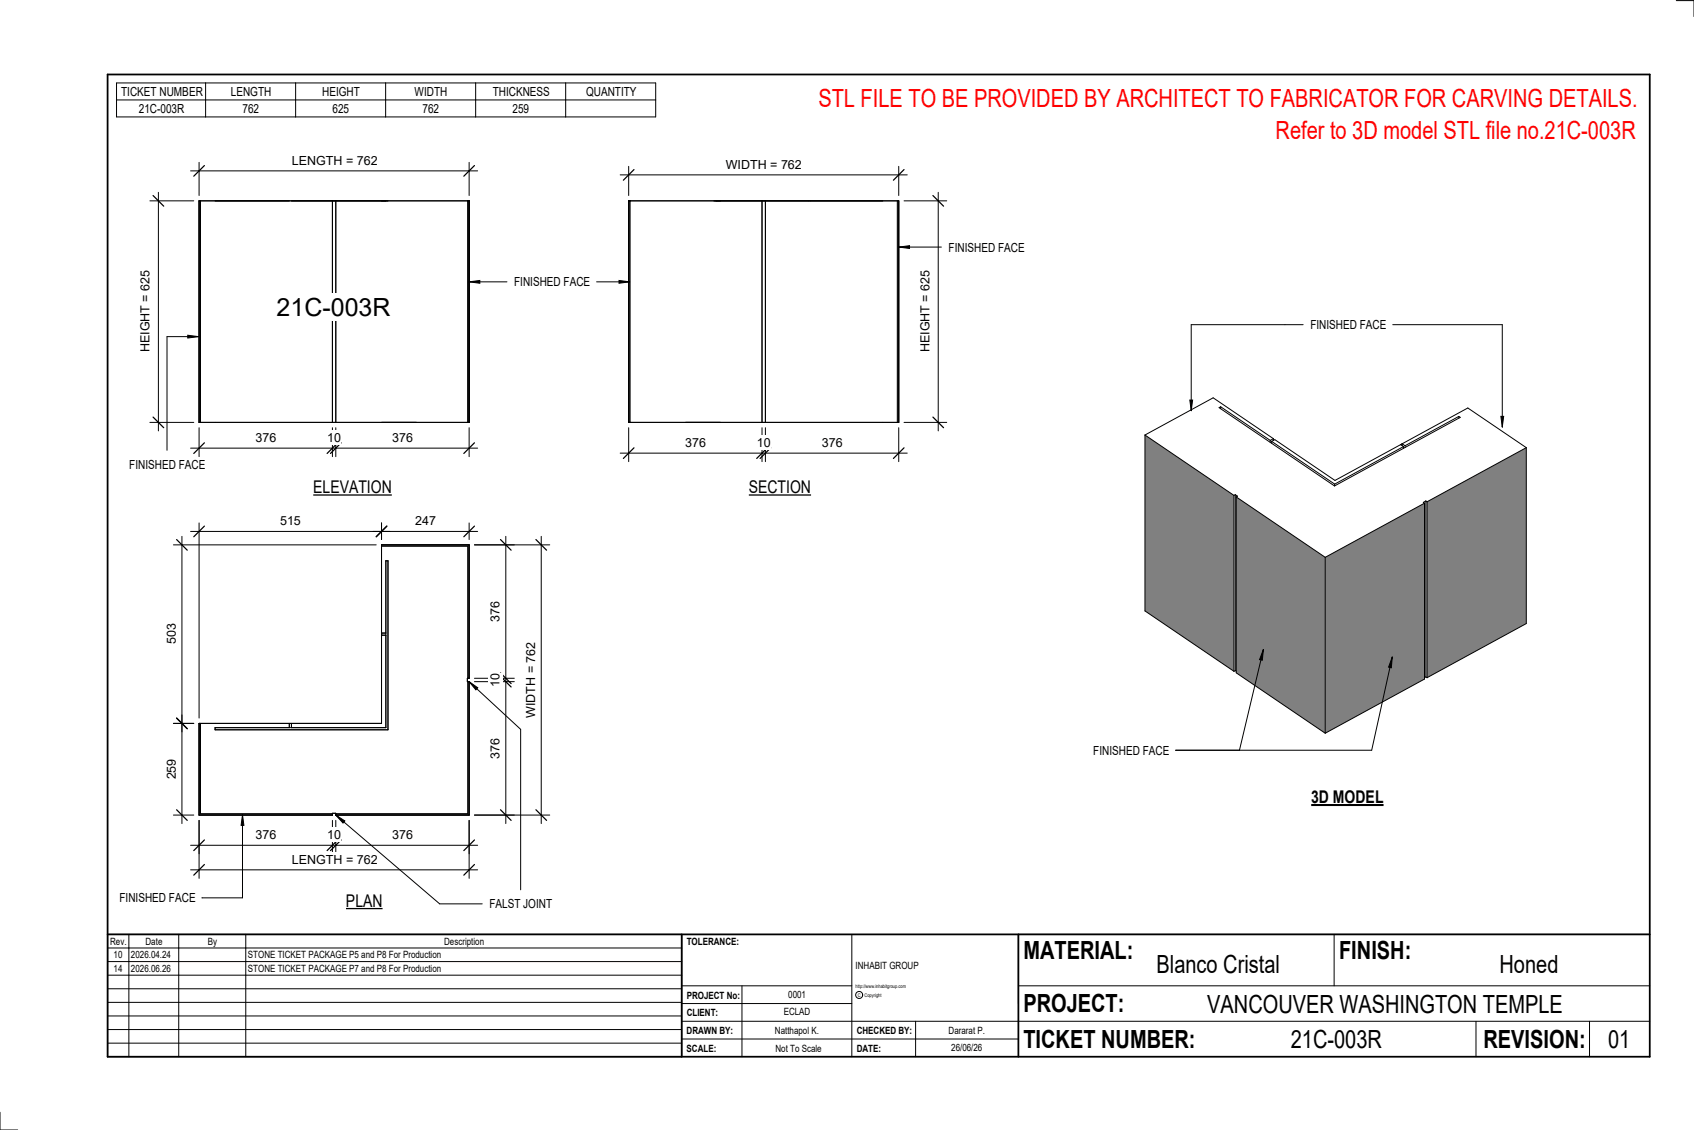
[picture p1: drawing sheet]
<svg xmlns="http://www.w3.org/2000/svg" width="914mm" height="610mm" viewBox="0 0 914 610" stroke-linecap="round" stroke-linejoin="round" font-family="sans-serif">
<g fill="#808080">
<path d="M715 301l54-30v95l-54 30z"/>
<path d="M667 268l48 33v95l-48-33z"/>
<path d="M618 235l48 32v95l-48-32z"/>
<path d="M770 271l54-29v94l-54 30z"/>
</g>
<g fill="none" stroke="#000" stroke-width=".54">
<path d="M659 219l27 19M659 219l-1 1 62 42M659 219v2M618 235l37-20 32 22M618 235l48 32M618 235v95l48 32M686 238v1M686 238l2-1 33 22 71-39 32 22M686 238l34 23M687 237l-1 1M687 237v1M756 240l2 1"/>
<path d="M787 225l-29 15M787 225h1l-68 37M787 225v1M758 241l-38 20M758 241v1M758 240l-1-1v1M758 240v1M824 242l-54 29M824 242v94l-54 30M666 267v95M667 267h-1M667 267l1 1h-1"/>
<path d="M667 267v95M667 268l48 33M667 268v95l48 33M720 261v1M769 271l-54 30M769 271v95l-54 30M770 270l-2 1h1M770 270v1M770 270v95M770 271v95M715 301v95M667 362h.1"/>
<path d="M667 362h-1M770 365v1M770 365l-1 1"/>
</g>
<g fill="#7c7c7c">
<path d="M339 108h1v120h-1z"/>
<path d="M484 108h1v120h-1z"/>
</g>
<path d="M339 108h146v120h-146zM340 108v120M411 108v120M413 108v120M484 108v120" fill="none" stroke="#000" stroke-width=".54"/>
<g fill="#7c7c7c">
<path d="M252 108h1v120h-1z"/>
<path d="M107 108h1v120h-1z"/>
</g>
<path d="M107 108h146v120h-146zM108 108v120M179 108v120M181 108v120M252 108v120" fill="none" stroke="#000" stroke-width=".54"/>
<path d="M252 368v71h-71v1h72v-72zM107 390v50h72v-1h-71v-49zM206 294v1h46v71h1v-72z" fill="#7c7c7c"/>
<g fill="none" stroke="#000" stroke-width=".54">
<path d="M339 231v18M411 231v18M413 231v18M485 231v18M335 244h155M206 295h46v71M206 343h2M206 342h2M252 368v71h-71M107 390h99v-96h47v72h-1v2h1v72h-72v-1h-2v1h-72zM108 390v49h71M116 393h92v-90h1v91h-93z"/>
<path d="M156 390v3M157 390v3"/>
</g>
<path d="M342 242l-6 5M414 242l-6 5M416 242l-6 5M488 242l-6 5" fill="none" stroke="#000" stroke-width=".67"/>
<g fill="#fff">
<path d="M370 235h11v8h-11z"/>
<path d="M409 235h7v8h-7z"/>
<path d="M444 235h11v8h-11z"/>
</g>
<path d="M335 94h155M339 90v15M485 90v15" fill="none" stroke="#000" stroke-width=".54"/>
<path d="M342 91l-6 6M488 91l-6 6" fill="none" stroke="#000" stroke-width=".67"/>
<path d="M392 85h41v8h-41z" fill="#fff"/>
<path d="M488 108h23M506 104v128M488 228h23" fill="none" stroke="#000" stroke-width=".54"/>
<path d="M504 105l5 6M504 225l5 6" fill="none" stroke="#000" stroke-width=".67"/>
<g fill="#fff">
<path d="M496 146h7v44h-7z"/>
<path d="M149 158h62v15h-62z"/>
</g>
<path d="M107 231v15M179 231v15M181 231v15M253 231v15M103 242h155" fill="none" stroke="#000" stroke-width=".54"/>
<path d="M110 239l-5 6M182 239l-5 6M184 239l-6 6M256 239l-6 6" fill="none" stroke="#000" stroke-width=".67"/>
<g fill="#fff">
<path d="M138 232h11v8h-11z"/>
<path d="M177 232h7v8h-7z"/>
<path d="M212 232h11v8h-11z"/>
</g>
<path d="M81 108h24M85 104v128M81 228h24" fill="none" stroke="#000" stroke-width=".54"/>
<path d="M83 105l5 6M83 225l5 6" fill="none" stroke="#000" stroke-width=".67"/>
<path d="M75 146h7v44h-7z" fill="#fff"/>
<path d="M103 92h155M107 88v17M253 88v17" fill="none" stroke="#000" stroke-width=".54"/>
<path d="M110 89l-5 6M256 89l-6 6" fill="none" stroke="#000" stroke-width=".67"/>
<path d="M158 83h45v7h-45z" fill="#fff"/>
<path d="M103 287h108M107 282v105M206 282v9" fill="none" stroke="#000" stroke-width=".54"/>
<path d="M110 284l-5 6M209 284l-6 6" fill="none" stroke="#000" stroke-width=".67"/>
<path d="M151 277h11v8h-11z" fill="#fff"/>
<path d="M94 294h109M98 289v106M94 390h11" fill="none" stroke="#000" stroke-width=".54"/>
<path d="M95 291l6 6M95 387l6 6" fill="none" stroke="#000" stroke-width=".67"/>
<path d="M89 337h7v11h-7z" fill="#fff"/>
<path d="M201 287h57M206 282v9M253 282v9" fill="none" stroke="#000" stroke-width=".54"/>
<path d="M209 284l-6 6M256 284l-6 6" fill="none" stroke="#000" stroke-width=".67"/>
<path d="M224 277h11v8h-11z" fill="#fff"/>
<path d="M256 294h22M273 289v155M256 368h22M256 366h22M256 440h22" fill="none" stroke="#000" stroke-width=".54"/>
<path d="M270 291l6 6M270 365l6 6M270 363l6 6M270 437l6 6" fill="none" stroke="#000" stroke-width=".67"/>
<g fill="#fff">
<path d="M264 324h7v11h-7z"/>
<path d="M264 363h7v8h-7z"/>
<path d="M264 398h7v11h-7z"/>
</g>
<path d="M256 294h41M292 289v155M256 440h41" fill="none" stroke="#000" stroke-width=".54"/>
<path d="M289 291l6 6M289 437l6 6" fill="none" stroke="#000" stroke-width=".67"/>
<path d="M283 346h7v41h-7z" fill="#fff"/>
<path d="M103 456h155M107 443v18M179 443v18M181 443v18M253 443v18" fill="none" stroke="#000" stroke-width=".54"/>
<path d="M110 453l-5 6M182 453l-5 6M184 453l-6 6M256 453l-6 6" fill="none" stroke="#000" stroke-width=".67"/>
<g fill="#fff">
<path d="M138 447h11v7h-11z"/>
<path d="M177 447h7v7h-7z"/>
<path d="M212 447h11v7h-11z"/>
</g>
<path d="M107 443v31M253 443v31M103 469h155" fill="none" stroke="#000" stroke-width=".54"/>
<path d="M110 466l-5 6M256 466l-6 6" fill="none" stroke="#000" stroke-width=".67"/>
<path d="M158 460h45v7h-45z" fill="#fff"/>
<path d="M94 390h11M98 386v58M94 440h11" fill="none" stroke="#000" stroke-width=".54"/>
<path d="M95 387l6 6M95 437l6 6" fill="none" stroke="#000" stroke-width=".67"/>
<path d="M89 409h7v11h-7z" fill="#fff"/>
<g fill="none" stroke="#000" stroke-width=".54">
<path d="M905 0h9v9M460 504v66M720 504v28M891 504h-341v37M368 532h92M401 532v38M550 532h341M368 551h523M368 541h92M494 551v19M797 551v19M858 551v19"/>
<path d="M368 561h182M0 600v10h10"/>
<circle cx="464" cy="537" r="1.9"/>
</g>
<path d="M58 40h833v530h-833zM58 504h833M368 504v66M550 504v66" fill="none" stroke="#000" stroke-width=".96"/>
<g fill="#fff">
<path d="M652 534h192v15h-192z"/>
<path d="M513 562h17v6h-17z"/>
<path d="M425 533h10v6h-10z"/>
<path d="M423 543h15v6h-15z"/>
<path d="M418 553h24v6h-24z"/>
<path d="M624 513h68v15h-68z"/>
<path d="M809 513h33v15h-33z"/>
<path d="M512 553h20v6h-20z"/>
<path d="M697 553h49v15h-49z"/>
<path d="M442 45h443v16h-443z"/>
<path d="M868 553h12v15h-12z"/>
<path d="M61 512h5v6h-5z"/>
<path d="M61 520h5v6h-5z"/>
</g>
<path d="M58 504h310v66h-310zM58 519h310M58 511h310M70 504v66M96 504v66M133 504v66M58 533h310M58 526h310M58 555h310M58 548h310M58 541h310M58 563h310" fill="none" stroke="#000" stroke-width=".54"/>
<path d="M169 258h43v10h-43z" fill="#fff"/>
<path d="M169 267h43" fill="none" stroke="#000" stroke-width=".69" stroke-linecap="butt"/>
<path d="M187 481h20v10h-20z" fill="#fff"/>
<path d="M187 490h20" fill="none" stroke="#000" stroke-width=".69" stroke-linecap="butt"/>
<path d="M708 424h39v12h-39z" fill="#fff"/>
<path d="M708 434h39" fill="none" stroke="#000" stroke-width="1.1" stroke-linecap="butt"/>
<path d="M689 63h196v15h-196z" fill="#fff"/>
<path d="M253 152l6-1v2zM334 151l6 1-6 1z" fill="#000"/>
<path d="M253 152l6-1v2zM253 152h21M322 152h18M334 151l6 1-6 1z" fill="none" stroke="#000" stroke-width=".54"/>
<path d="M278 148h40v8h-40z" fill="#fff"/>
<path d="M682 350l-1 6h-1zM682 350l-13 55M752 354l-1 6h-1zM752 354l-12 51h-105" fill="none" stroke="#000" stroke-width=".54"/>
<path d="M682 350l-1 6h-1zM752 354l-1 6h-1z" fill="#000"/>
<path d="M590 401h41v8h-41z" fill="#fff"/>
<path d="M101 181l6 1h-6z" fill="#000"/>
<path d="M101 181l6 1h-6zM107 182h-17v61" fill="none" stroke="#000" stroke-width=".54"/>
<path d="M70 247h40v7h-40z" fill="#fff"/>
<path d="M485 133h6v1z" fill="#000"/>
<path d="M485 133h6v1zM485 133h23" fill="none" stroke="#000" stroke-width=".54"/>
<g fill="#fff">
<path d="M512 130h41v7h-41z"/>
<path d="M404 258h34v10h-34z"/>
</g>
<path d="M404 267h34" fill="none" stroke="#000" stroke-width=".69" stroke-linecap="butt"/>
<path d="M703 175h-60v47M752 175h59v55M642 216h2l-1 6zM810 225h2l-1 5z" fill="none" stroke="#000" stroke-width=".54"/>
<path d="M642 216h2l-1 6zM810 225h2l-1 5z" fill="#000"/>
<path d="M707 171h41v8h-41z" fill="#fff"/>
<path d="M131 440l1 5h-2zM131 440v44h-22" fill="none" stroke="#000" stroke-width=".54"/>
<path d="M131 440l1 5h-2z" fill="#000"/>
<path d="M65 481h40v7h-40z" fill="#fff"/>
<path d="M253 368l5 3-1 1zM181 440l5 3-1 1z" fill="#000"/>
<path d="M253 368l5 3-1 1zM253 368l28 25v87M181 440l5 3-1 1zM181 440l56 48h23" fill="none" stroke="#000" stroke-width=".54"/>
<path d="M264 484h34v8h-34z" fill="#fff"/>
<path d="M63 45h291v18h-291zM63 54h291M111 45v18M160 45v18M208 45v18M257 45v18M305 45v18" fill="none" stroke="#000" stroke-width=".54"/>
<g font-size="13.5" fill="#f00">
<text x="442" y="58">STL FILE TO BE PROVIDED BY ARCHITECT TO FABRICATOR FOR CARVING DETAILS.</text>
<text x="689" y="75">Refer to 3D model STL file no.21C-003R</text>
</g>
<g font-size="13.5">
<text x="149" y="170">21C-003R</text>
<text x="552" y="517">MATERIAL:</text>
<text x="723" y="517">FINISH:</text>
<text x="624" y="525">Blanco Cristal</text>
<text x="809" y="525">Honed</text>
<text x="552" y="546">PROJECT:</text>
<text x="652" y="546">VANCOUVER WASHINGTON TEMPLE</text>
<text x="552" y="565">TICKET NUMBER:</text>
<text x="697" y="565">21C-003R</text>
<text x="801" y="565">REVISION:</text>
<text x="868" y="565">01</text>
</g>
<g font-size="9.4">
<text x="169" y="266">ELEVATION</text>
<text x="404" y="266">SECTION</text>
<text x="708" y="433">3D MODEL</text>
<text x="187" y="489">PLAN</text>
</g>
<g font-size="6.7">
<text x="65" y="52">TICKET NUMBER</text>
<text x="125" y="52">LENGTH</text>
<text x="174" y="52">HEIGHT</text>
<text x="224" y="52">WIDTH</text>
<text x="266" y="52">THICKNESS</text>
<text x="316" y="52">QUANTITY</text>
<text x="75" y="61">21C-003R</text>
<text x="131" y="61">762</text>
<text x="179" y="61">625</text>
<text x="228" y="61">762</text>
<text x="277" y="61">259</text>
<text x="158" y="89">LENGTH = 762</text>
<text x="392" y="91">WIDTH = 762</text>
<text x="512" y="136">FINISHED FACE</text>
<text x="278" y="154">FINISHED FACE</text>
<text x="707" y="178">FINISHED FACE</text>
<text x="81" y="190" transform="rotate(-90 81 190)">HEIGHT = 625</text>
<text x="502" y="190" transform="rotate(-90 502 190)">HEIGHT = 625</text>
<text x="138" y="238">376</text>
<text x="177" y="238">10</text>
<text x="212" y="238">376</text>
<text x="370" y="241">376</text>
<text x="409" y="241">10</text>
<text x="444" y="241">376</text>
<text x="70" y="253">FINISHED FACE</text>
<text x="151" y="283">515</text>
<text x="224" y="283">247</text>
<text x="270" y="335" transform="rotate(-90 270 335)">376</text>
<text x="95" y="348" transform="rotate(-90 95 348)">503</text>
<text x="270" y="371" transform="rotate(-90 270 371)">10</text>
<text x="289" y="387" transform="rotate(-90 289 387)">WIDTH = 762</text>
<text x="590" y="407">FINISHED FACE</text>
<text x="270" y="409" transform="rotate(-90 270 409)">376</text>
<text x="95" y="420" transform="rotate(-90 95 420)">259</text>
<text x="138" y="453">376</text>
<text x="177" y="453">10</text>
<text x="212" y="453">376</text>
<text x="158" y="466">LENGTH = 762</text>
<text x="65" y="487">FINISHED FACE</text>
<text x="264" y="490">FALST JOINT</text>
</g>
<g font-size="5.4">
<text x="59" y="510">Rev.</text>
<text x="79" y="510">Date</text>
<text x="112" y="510">By</text>
<text x="240" y="510">Description</text>
<text x="371" y="510">TOLERANCE:</text>
<text x="61" y="517">10</text>
<text x="71" y="517">2026.04.24</text>
<text x="134" y="517">STONE TICKET PACKAGE P5 and P8 For Production</text>
<text x="61" y="525">14</text>
<text x="71" y="524">2026.06.26</text>
<text x="134" y="524">STONE TICKET PACKAGE P7 and P8 For Production</text>
<text x="462" y="523">INHABIT GROUP</text>
<text x="371" y="539">PROJECT No:</text>
<text x="425" y="538">0001</text>
<text x="371" y="548">CLIENT:</text>
<text x="423" y="548">ECLAD</text>
<text x="371" y="558">DRAWN BY:</text>
<text x="418" y="558">Natthapol K.</text>
<text x="462" y="558">CHECKED BY:</text>
<text x="512" y="558">Dararat P.</text>
<text x="371" y="567">SCALE:</text>
<text x="419" y="567">Not To Scale</text>
<text x="462" y="567">DATE:</text>
<text x="513" y="567">26/06/26</text>
</g>
<g font-size="2.7">
<text x="462" y="533">http://www.inhabitgroup.com</text>
<text x="463" y="538">C</text>
<text x="467" y="538">Copyright</text>
</g>
</svg>
